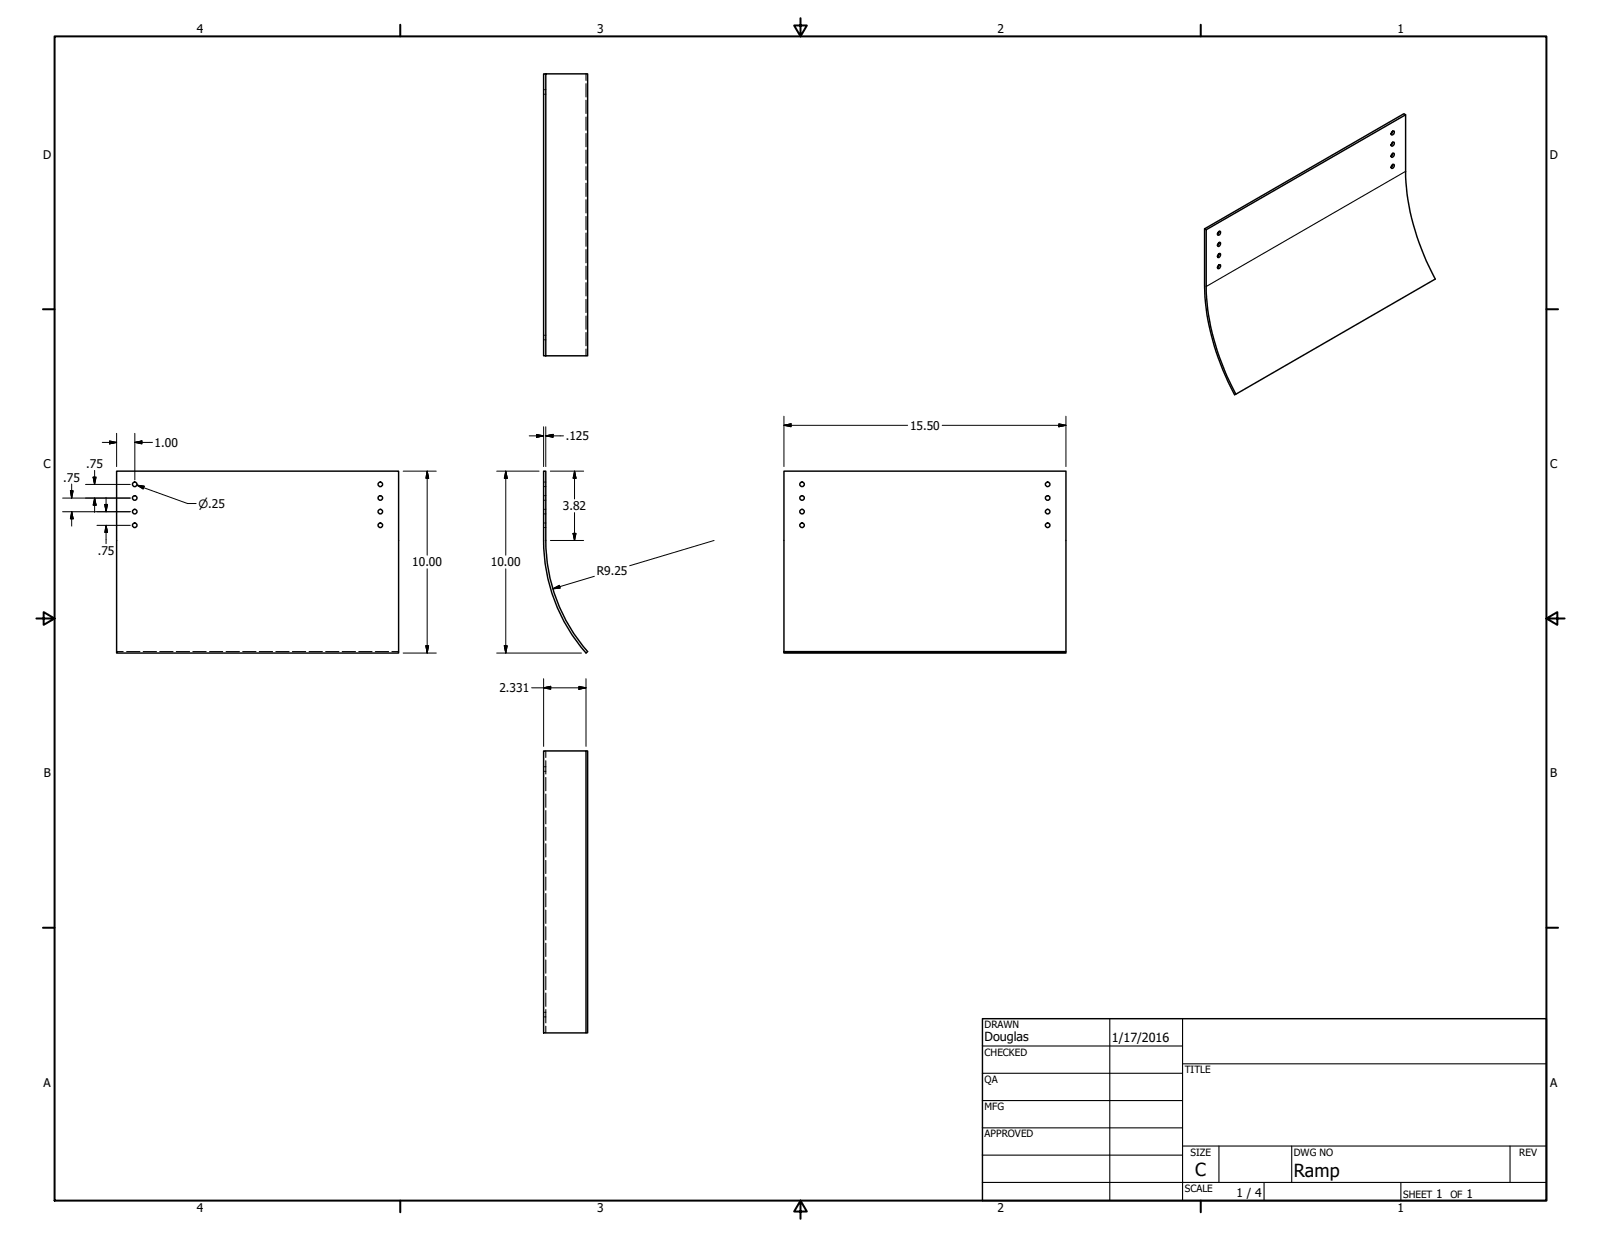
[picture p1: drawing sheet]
<svg xmlns="http://www.w3.org/2000/svg" width="559mm" height="432mm" viewBox="0 0 559 432" stroke-linecap="round" stroke-linejoin="round" font-family="sans-serif">
<!-- layer: Visible (ANSI) -->
<g fill="none" stroke="#000" stroke-width=".51">
<path d="M190.5 25.8h14.6v98.4h-14.6v-98.4h-.8v98.4h.8M486.1 57.4l.2-.1a.71 .71 0 0 1 .2 1 .71 .71 0 0 1-1 .2l.6-1.1-.2 .7-.4 .3M486.1 53.5h.2a.75 .75 0 0 1 .2 .9 .75 .75 0 0 1-.9 .4l-.1-.4 .6-.9-.2 .7-.4 .3M486.1 49.7l.2-.1a.75 .75 0 0 1 .2 .9 .75 .75 0 0 1-.9 .4l-.1-.4 .6-.8-.6 .9M486.1 45.8l.2-.1a.74 .74 0 0 1 .4 .9 .74 .74 0 0 1-.8 .5 .71 .71 0 0 1-.4-.7 .71 .71 0 0 1 .6-.6l-.6 .9M490.6 59.8a82.4 82.4 0 0 0 10.4 37.6l-70.1 40.4a85.2 85.2 0 0 1-10.5-38.1M425.5 80.8l.2-.1a.69 .69 0 0 1 .2 1 .69 .69 0 0 1-1 .2l.1-.6 .5-.5-.6 .9M425.5 92.5l.2-.1a.74 .74 0 0 1 .2 .9 .74 .74 0 0 1-.9 .4v-.7l.5-.5-.6 .9M425.5 88.5h.2a.77 .77 0 0 1 .2 .9 .77 .77 0 0 1-.9 .4v-.6l.5-.7-.6 1M425.5 84.6h.2a.77 .77 0 0 1 .2 .9 .77 .77 0 0 1-.9 .4v-.6l.5-.7-.6 1M40.7 164.5h98.4v63.5h-98.4zM205.1 227.4a58.7 58.7 0 0 1-14.6-38.7v-24.2h-.8v24.2a59.5 59.5 0 0 0 14.8 39.2"/>
<path d="M205.1 227.5l-.6 .5M273.6 227.5h98.4v.5h-98.4zM273.6 227.5v-63h98.4v63M189.7 262.1h14.8v98.5h-14.8zM204.5 262.1h.6v98.5h-.6"/>
<circle cx="47" cy="178.6" r=".79"/>
<circle cx="47" cy="173.8" r=".79"/>
<circle cx="47" cy="169.1" r=".79"/>
<circle cx="132.7" cy="169.1" r=".79"/>
<circle cx="132.7" cy="173.8" r=".79"/>
<circle cx="132.7" cy="178.6" r=".79"/>
<circle cx="279.9" cy="169.1" r=".79"/>
<circle cx="279.9" cy="173.8" r=".79"/>
<circle cx="279.9" cy="178.6" r=".79"/>
<circle cx="365.7" cy="178.6" r=".79"/>
<circle cx="365.7" cy="173.8" r=".79"/>
<circle cx="365.7" cy="169.1" r=".79"/>
<circle cx="47" cy="183.4" r=".79"/>
<circle cx="132.7" cy="183.4" r=".79"/>
<circle cx="279.9" cy="183.4" r=".79"/>
<circle cx="365.7" cy="183.4" r=".79"/>
</g>
<!-- layer: Hidden (ANSI) -->
<g fill="none" stroke="#000" stroke-width=".38">
<path d="M189.7 31.3h.3M189.7 32.9h.3M190.2 31.3h.3M190.2 32.9h.3M204.5 25.8v2.3M204.5 29.2v4.6M204.5 35v4.6M204.5 40.8v4.7M204.5 46.6v4.6M204.5 52.4v4.6M204.5 58.2v4.6M204.5 63.9v4.7"/>
<path d="M204.5 69.7v4.7M204.5 75.6v4.6M204.5 81.3v4.7M204.5 87.1v4.7M204.5 92.9v4.6M204.5 98.7v4.6M189.7 117h.3M189.7 118.6h.3M190.2 117h.3M190.2 118.6h.3M204.5 104.5v4.6M204.5 110.3v4.6"/>
<path d="M204.5 116.1v4.6M204.5 121.9v2.3M189.7 168.3h.3M189.7 169.9h.3M189.7 177.8h.3M189.7 179.4h.3M189.7 173h.3M189.7 174.6h.3M190.2 168.3h.3M190.2 169.9h.3M190.2 177.8h.3M190.2 179.4h.3"/>
<path d="M190.2 173h.3M190.2 174.6h.3M189.7 182.6h.3M189.7 184.1h.3M190.2 182.6h.3M190.2 184.1h.3M40.7 227.5h2.3M44.2 227.5h4.6M50 227.5h4.6M55.8 227.5h4.6M61.5 227.5h4.7M67.3 227.5h4.6"/>
<path d="M73.2 227.5h4.5M78.9 227.5h4.7M84.7 227.5h4.6M90.5 227.5h4.6M96.3 227.5h4.6M102 227.5h4.7M107.9 227.5h4.6M113.7 227.5h4.6M119.4 227.5h4.7M125.2 227.5h4.7M131 227.5h4.6M136.8 227.5h2.3"/>
<path d="M189.7 267.7h.3M189.7 269.2h.3M190.2 267.7h.3M190.2 269.2h.3M190.5 262.1v2.3M190.5 265.6v4.6M190.5 271.4v4.6M190.5 277.2v4.6M190.5 283v4.6M190.5 288.7v4.7M190.5 294.5v4.6M190.5 300.4v4.5"/>
<path d="M190.5 306.1v4.7M190.5 311.9v4.6M190.5 317.7v4.6M190.5 323.5v4.6M190.5 329.2v4.7M190.5 335.1v4.6M189.7 353.4h.3M189.7 355h.3M190.2 353.4h.3M190.2 355h.3M190.5 340.9v4.6M190.5 346.6v4.7"/>
<path d="M190.5 352.4v4.7M190.5 358.2v2.4"/>
</g>
<!-- layer: Visible Narrow (ANSI) -->
<path d="M490.6 59.8l-69.6 40.2" fill="none" stroke="#000" stroke-width=".38"/>
<path d="M490.6 59.8v-19.7l-69.6 40.1v19.8a82.9 82.9 0 0 0 10.4 37.6M490.6 40.1l-.6-.4-69.6 40.2 .6 .3M420.4 79.9v19.8" fill="none" stroke="#000" stroke-width=".51"/>
<!-- layer: Border (ANSI) -->
<g fill="none" stroke="#000" stroke-width=".7">
<path d="M19 12.7h520.8v406.4h-520.8zM139.7 8.6v4.1M279.4 6.3v6.4l-2.2-3.8h4.4l-2.2 3.8M419.1 8.6v4.1M15 107.9h4M539.8 107.9h4M12.7 215.9h6.3l-3.8-2.2v4.4l3.8-2.2M539.8 215.9l3.8 2.2v-4.4l-3.8 2.2h6.3M15 323.8h4M539.8 323.8h4M139.7 419.1v4.1M279.4 419.1l2.2 3.8h-4.4l2.2-3.8v6.3"/>
<path d="M419.1 419.1v4.1"/>
</g>
<!-- layer: Title (ANSI) -->
<g fill="none" stroke="#000" stroke-width=".38">
<path d="M387.3 355.6v63.5M412.7 355.6v63.5M342.9 365.1h69.8M342.9 374.6h69.8M412.7 371.3h127.1M342.9 384.2h69.8M342.9 393.7h69.8M342.9 412.7h196.9M342.9 403.2h69.8M412.7 400h127.1M425.4 400v12.7M441.2 412.7v6.4"/>
<path d="M450.8 400v12.7M488.9 412.7v6.4M527 400v12.7"/>
</g>
<path d="M342.9 355.6h196.9v63.5h-196.9z" fill="none" stroke="#000" stroke-width=".51"/>
<!-- layer: Dimension (ANSI) -->
<g fill="none" stroke="#000" stroke-width=".35">
<path d="M35.7 154.4h5M38.2 153.9l2.5 .5-2.5 .5zM40.7 151.3v11.6M47.1 154.4l2.4-.5v1zM47.1 154.4h6.1M47.1 151.3v16.2M184.7 152.1h5M187.3 151.6l2.4 .5-2.4 .6zM189.7 149v13.9M190.5 152.1l2.5-.5v1.1zM190.5 152.1h6.2M190.5 149v13.9"/>
<path d="M273.6 148.5l2.5-.5v1zM273.6 148.5h43.2M273.6 145.3v17.6M328.9 148.5h43.1M369.6 148l2.4 .5-2.4 .5zM372 145.3v17.6M21.8 173.9h23.7M21.8 178.6h23.7M24.6 171.3h.9l-.5 2.6zM25 178.6l.5 2.5h-.9zM25 169v4.9M25 178.6v5"/>
<path d="M29.8 169.1h15.7M32.5 166.6h1l-.5 2.5zM33 173.9l.5 2.4h-1zM33 164.2v4.9M33 173.9v5M36.6 176.1h.9l-.5 2.5zM37 173.6v5M47.8 169.4l2.5 .3-.3 1zM47.8 169.4l17.7 6.4h3M140.7 164.5h11.6M149.1 164.5l.5 2.4h-.9zM149.1 164.5v29.3"/>
<path d="M173.4 164.5h14.8M176.5 164.5l.5 2.4h-1zM176.5 164.5v29.3M192.1 164.5h11.6M200.5 164.5l.5 2.4h-1zM200.5 164.5v9.7M200.5 178.9v9.8M33.8 183.4h11.7M37 183.4l.5 2.5h-.9zM37 183.4v6.4M149.1 198.6v29.4M176.5 198.6v29.4"/>
<path d="M192.1 188.7h11.6M200 186.2h1l-.5 2.5zM249.2 188.7l-29.4 8.8M193 205.5l2.3-1.2 .2 1zM207.5 201.2l-14.5 4.3M140.7 228h11.6M148.7 225.4h.9l-.5 2.6zM173.4 228h29.5M176 225.4h1l-.5 2.6zM189.7 236.9v23.6M202.1 239.6l2.4 .5-2.4 .5zM204.5 236.9v23.6"/>
<path d="M185.5 240.1h19M189.7 240.1l2.5-.5v1z"/>
</g>
<g fill="#000" stroke="#000" stroke-width=".35">
<path d="M38.2 154.9l2.5-.5zM38.2 153.9l2.5 .5-2.5 .5zM47.1 154.4l2.4-.5zM47.1 154.4l2.4-.5v1zM187.3 152.7l2.4-.6zM187.3 151.6l2.4 .5-2.4 .6zM190.5 152.1l2.5-.5zM190.5 152.1l2.5-.5v1.1zM273.6 148.5l2.5-.5zM273.6 148.5l2.5-.5v1zM369.6 149l2.4-.5zM369.6 148l2.4 .5-2.4 .5z"/>
<path d="M24.6 171.3l.4 2.6zM24.6 171.3h.9l-.5 2.6zM32.5 166.6l.5 2.5zM32.5 166.6h1l-.5 2.5zM33 173.9l.5 2.4zM33 173.9l.5 2.4h-1zM36.6 176.1l.4 2.5zM36.6 176.1h.9l-.5 2.5zM47.8 169.4l2.5 .3zM47.8 169.4l2.5 .3-.3 1zM149.1 164.5l.5 2.4zM149.1 164.5l.5 2.4h-.9z"/>
<path d="M176.5 164.5l.5 2.4zM176.5 164.5l.5 2.4h-1zM200.5 164.5l.5 2.4zM200.5 164.5l.5 2.4h-1zM25 178.6l.5 2.5zM25 178.6l.5 2.5h-.9zM37 183.4l.5 2.5zM37 183.4l.5 2.5h-.9zM200 186.2l.5 2.5zM200 186.2h1l-.5 2.5zM193 205.5l2.3-1.2zM193 205.5l2.3-1.2 .2 1z"/>
<path d="M148.7 225.4l.4 2.6zM148.7 225.4h.9l-.5 2.6zM176 225.4l.5 2.6zM176 225.4h1l-.5 2.6zM189.7 240.1l2.5-.5zM189.7 240.1l2.5-.5v1zM202.1 240.6l2.4-.5zM202.1 239.6l2.4 .5-2.4 .5z"/>
</g>
<g font-size="6.3">
<text x="417.2" y="410.6">C</text>
<text x="451.6" y="410.7">Ramp</text>
</g>
<g font-size="4.4">
<text x="343.7" y="363.5">Douglas</text>
<text x="388.1" y="363.7">1/17/2016</text>
</g>
<g font-size="4.2">
<text x="68.7" y="11.7">4</text>
<text x="208.4" y="11.7">3</text>
<text x="348.1" y="11.7">2</text>
<text x="487.8" y="11.7">1</text>
<text x="15.1" y="55.5">D</text>
<text x="540.9" y="55.5">D</text>
<text x="317.6" y="150">15.50</text>
<text x="54" y="156">1.00</text>
<text x="197.5" y="153.7">.125</text>
<text x="15.2" y="163.4">C</text>
<text x="30.1" y="163.3">.75</text>
<text x="541" y="163.4">C</text>
<text x="22.1" y="168.1">.75</text>
<text x="196.5" y="178.1">3.82</text>
<text x="34.1" y="193.7">.75</text>
<text x="143.9" y="197.7">10.00</text>
<text x="171.3" y="197.7">10.00</text>
<text x="208.3" y="200.9">R9.25</text>
<text x="174.3" y="241.6">2.331</text>
<text x="15.3" y="271.4">B</text>
<text x="541.1" y="271.4">B</text>
<text x="15.2" y="379.3">A</text>
<text x="541" y="379.3">A</text>
<text x="431.6" y="417.7">1 / 4</text>
<text x="501.3" y="418.3">1</text>
<text x="511.8" y="418.3">1</text>
<text x="68.7" y="423.2">4</text>
<text x="208.4" y="423.2">3</text>
<text x="348.1" y="423.2">2</text>
<text x="487.8" y="423.2">1</text>
</g>
<text font-size="4" x="69.3" y="177.2">⌀.25</text>
<g font-size="3.5">
<text x="343.7" y="358.9">DRAWN</text>
<text x="343.7" y="368.5">CHECKED</text>
<text x="413.5" y="374.6">TITLE</text>
<text x="343.7" y="378">QA</text>
<text x="343.7" y="387.5">MFG</text>
<text x="343.7" y="397.1">APPROVED</text>
<text x="415.5" y="403.4">SIZE</text>
<text x="451.6" y="403.4">DWG NO</text>
<text x="530.3" y="403.4">REV</text>
<text x="413.5" y="416.1">SCALE</text>
<text x="489.7" y="418.3">SHEET</text>
<text x="506.2" y="418.3">OF</text>
</g>
</svg>
